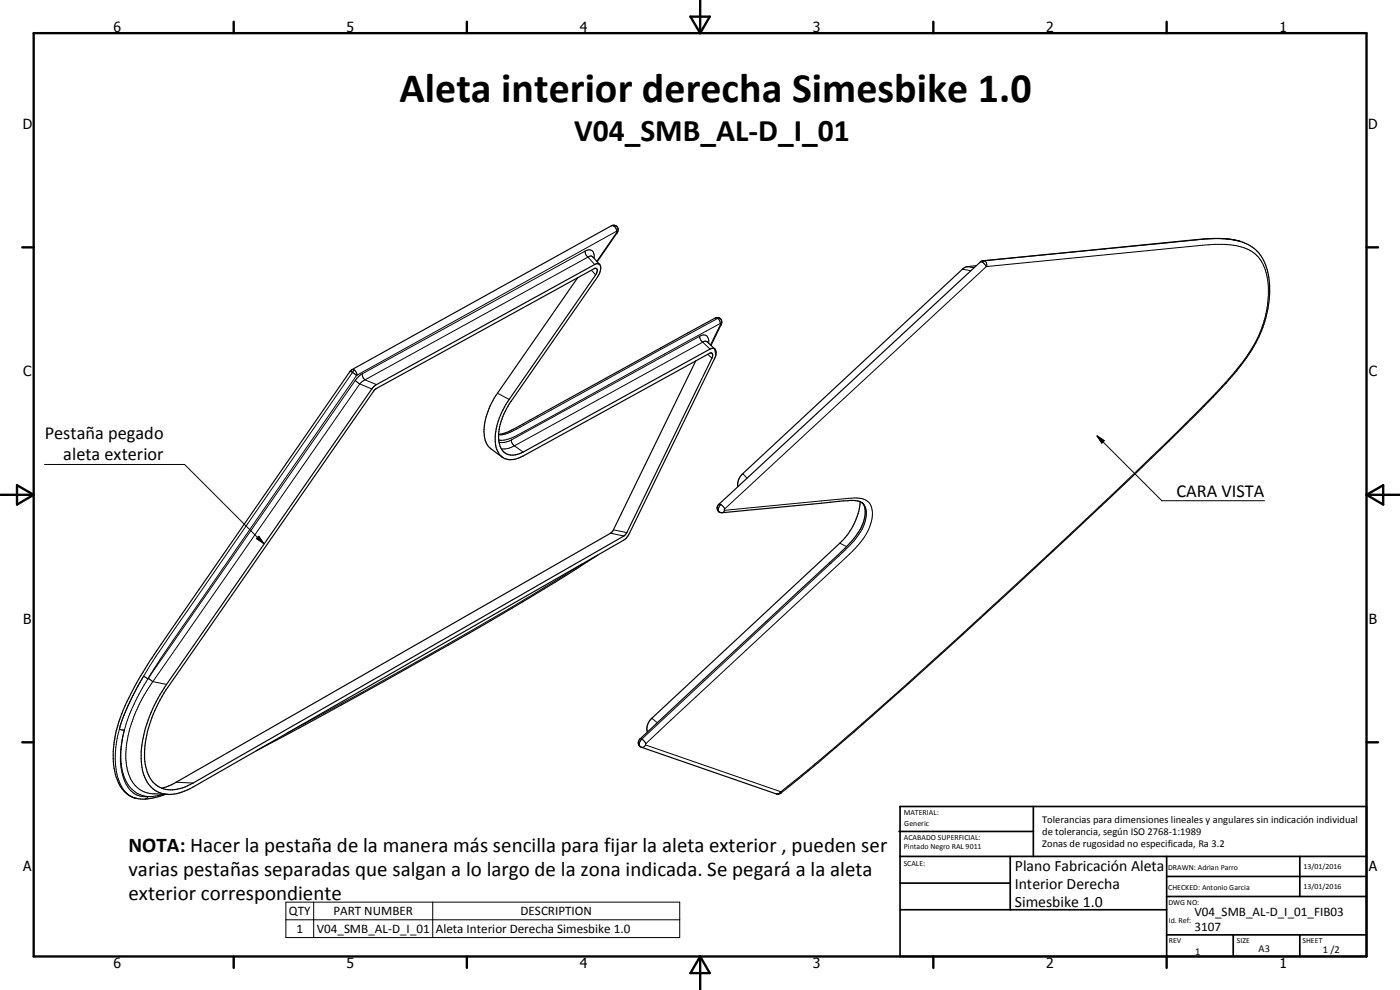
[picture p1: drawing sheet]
<svg xmlns="http://www.w3.org/2000/svg" width="420mm" height="297mm" viewBox="0 0 420 297" stroke-linecap="round" stroke-linejoin="round" font-family="sans-serif">
<g fill="none" stroke="#000" stroke-width=".35">
<path d="M177.9 77l2.1 2.4M179.2 78.5l6-8.7a1.38 1.38 0 0 0 0-1.7 1.38 1.38 0 0 0-1.7-.4l-78.2 43.5-56.9 82a96.9 96.9 0 0 0-12.7 23.2 29.8 29.8 0 0 0-.8 16.8 8.5 8.5 0 0 0 7.3 6.5 18.9 18.9 0 0 0 7.6-1.4M293 79.7l-3 .4-1.2 .7-65.9 61.3a4.3 4.3 0 0 0-1.4 3.9M173.3 83.4l-24 34.6a18.8 18.8 0 0 0-3.8 13.5l.5 1.6 .6 .9 4.1 3.2M112.3 117.1l66-36.5a.62 .62 0 0 1 .8 .1 .62 .62 0 0 1 .1 .7l-.4 1.1-26 37.3a19 19 0 0 0-3.9 14.6 4.8 4.8 0 0 0 7.4 2.8l56.7-31.2a.72 .72 0 0 1 .9 .2 .72 .72 0 0 1-.1 1l-26.2 53.3-129.7 74.4a10.7 10.7 0 0 1-9.9 1.3 9.1 9.1 0 0 1-4.5-7.7 35.4 35.4 0 0 1 7-22.5zM208.8 108.2l-25.2 51.5-131.5 75.4-3.6 1.4M212.2 102.5v.1M212.2 102.6l2.3 2.1M213.4 103.6l3-6.3a1.36 1.36 0 0 0-.1-1.6 1.36 1.36 0 0 0-1.6-.3l-60.7 33.4a11.3 11.3 0 0 1-4.4 1.5M214.5 104.7l-.9-.2-.5 .2-56.1 30.9a4.6 4.6 0 0 1-6.4-.7 10.5 10.5 0 0 1 .1-9.2l2.2-4.5 26.5-38.1a3 3 0 0 0 .5-3.8l-.9-.2-.5 .3-65.5 36-.9 .7-62.1 89.3a38 38 0 0 0-7.6 23.1 10.2 10.2 0 0 0 5.2 9.2 11.5 11.5 0 0 0 10.2-1.5l129.6-74.3 1.5-1.8 25.5-52.4 .4-1.2M214.5 104.7l.3 .6v1.2M214.5 104.7l.3 1.8"/>
<path d="M215.6 151.5l78.9-73.1 64.3-6.5a30.7 30.7 0 0 1 14.1 .7 12 12 0 0 1 7.9 10.6 35.1 35.1 0 0 1-8.4 26.5l-.6 .7a148.3 148.3 0 0 1-13 14.1 2681.5 2681.5 0 0 1-105.2 97.4l-5.5 4.7a178.6 178.6 0 0 1-14.3 11.7l-.8-.1-40.5-14a1.4 1.4 0 0 1-1-1.4l.6-1.1 59.1-54.9a29.8 29.8 0 0 0 7.1-8.3l1-2.5a7.7 7.7 0 0 0 .2-3.9 3 3 0 0 0-3.2-1.9l-3.1 .1-36.5 3.5a1.4 1.4 0 0 1-1.4-.8 1.4 1.4 0 0 1 .3-1.5zM258.1 150.5a19.1 19.1 0 0 1-6.1 12.5l-56.4 52.5a4 4 0 0 0-1.3 4.1M179.5 166.5l-9.7 6.2-16.1 9.8a2054.2 2054.2 0 0 1-70.4 39.4l-6.4 3.4M46.2 238.2l4.2 .1"/>
</g>
<g fill="none" stroke="#000" stroke-width=".3">
<path d="M175.6 75.4l-66.9 36.8M175.6 75.4a1.7 1.7 0 0 1 2-.2 1.7 1.7 0 0 1 .7 1.9v.4M175.6 75.4l.1 .7 .8 1M176.5 77.1l-67 36.9M176.5 77.1l2 2.3M177.9 77l-.5-.2-.9 .3M183.5 67.7l.7 .1M184.2 67.8l.7 .9 .1 .7M184.9 67.8h-.7M185 69.4l-77.9 43.2M185.1 69.3l-.1 .1M185.1 69.3h.1"/>
<path d="M185.1 69.7l.1 .1M185.1 69.3v.4M185.1 69.7l-6 8.7M185.2 69.8h.1M294.2 78.6l.6 .1M294.8 78.7l1.2 1.3M295.1 78.2h.3M295.4 78.2l.5 .5 .2 1.3M295.4 78.2l-.6 .5M296.1 80h-.1M296.1 80l61-6a48.4 48.4 0 0 1 13.9-.3 11.1 11.1 0 0 1 9.5 10.7l.1 4a34.8 34.8 0 0 1-8.3 21l-2.7 3.3a675 675 0 0 1-39.8 39.4l-39.4 36.6-19.9 18a766.5 766.5 0 0 1-36.1 30.8M368 71.7h.2"/>
<path d="M368.2 71.7l3.1 .5M368.2 71.7l-6.8 .1-66 6.4M371.3 72.2l1 .3M371.3 72.2l1 .2M177.5 81.1l1.3 1.4M214.7 95.4a1.38 1.38 0 0 1 1.4 1.7M216.1 95.5h-.7l-4.2 2.3-58 31.9a6.1 6.1 0 0 1-3.6 .7M216.1 97.1l-58.5 32.2a16.9 16.9 0 0 1-7.3 2.8l-.6-.1M216.1 97.1h.2M216.2 97.3h.2M216.2 97.3l-3 6.2M216.3 97.1h.1"/>
<path d="M216.3 97.1l-.1 .2M216.4 97.3h.1M288.8 80.8l2.6 .4M290.3 80l2 .3M296 80l-78.5 72.7M105.1 111.4l.7 .4M105.6 110.9l.7 .1M105.8 111.8l-55.1 79.3-3.9 5.8-3.7 6M105.8 111.8l1.2 .8M106.3 111l-.5 .8M106.3 111l.7 .9 .1 .7M106.6 114.1l-62.1 89.4"/>
<path d="M106.6 114.1l1.4 1.1M107 112.6l-55 79.5-7.6 11.6M107.1 112.6h-.1M108 115.2l-62.1 89.3M108 115.2l3.6 1.5M108.7 112.2l-.9 .6-1.2 1.3M108.7 112.2l.1 .7 .7 1.1M109.5 114l-1.5 1.2M109.5 114l3.5 1.4M149.3 118l3.5 1.8M210 100.9l-56.5 31.1M210 100.9a1.66 1.66 0 0 1 2-.2 1.66 1.66 0 0 1 .7 1.9v.4"/>
<path d="M210 100.9l.1 .7 .8 1.1M210.9 102.7l-56.5 31.1M210.9 102.7l2.2 2M212.2 102.6l-.7-.2-.6 .3M212.4 106.3l1.2 1.2M13.4 139.4h42l23.7 23.6M153.5 132l-2 .7h-1.7M153.5 132l.1 .7 .8 1.1M154.4 133.8a6.3 6.3 0 0 1-4 .9M154.4 133.8l2.6 1.8M329.3 130.8l2.1 1.4-.7 .7zM329.3 130.8l19.4 19.4h30.8"/>
<path d="M183.2 160l4 .8M184.1 159l4 .8M215.8 151.3l.6 .1M216.4 151.4l.7 .6 .4 .7M216.4 151.4a1.52 1.52 0 0 0-.6 2.2M217.5 153.1l-.4 .6-.4 .1M217.5 153.1l37.2-3.6a7.1 7.1 0 0 1 6.1 1.2 7.4 7.4 0 0 1 .2 7.5 21.7 21.7 0 0 1-5.1 7.2l-62.1 57.7M217.5 152.8h-.1M217.5 152.7v.4M222.9 142.1l1.3 1.4M258.6 150.8a4.9 4.9 0 0 1 1.1 5.6l-.8 2.1-.8 1.3a31.1 31.1 0 0 1-6.3 7l-59.2 55a1.57 1.57 0 0 0-.5 2.2l.1 .1M77 161.6l.7-.7 1.4 2.1z"/>
<path d="M174.8 169.2l-2.8 1.7a1528.3 1528.3 0 0 1-85.7 49M252 163l2.1 1M35.8 218.8a24.5 24.5 0 0 0 .4 16.6 6.9 6.9 0 0 0 4.6 4.1M35.8 218.8l1.5 .2M37.2 214.7l-1.4 4.1M37.3 219l-.2 1M37.3 219a23.9 23.9 0 0 0 .5 16.2 6.3 6.3 0 0 0 6.6 3.8M37.6 213.7l-.4 1M38.5 211.6l-1.3 3.1M38.5 211.6l-.5 1M38.9 210.7l-.4 .9M39.9 208.7l-1 2"/>
<path d="M41.5 205.7l-.6 1M42 204.8l-3.1 5.9M42 204.8l-.6 .9M43.1 202.9l1.3 .8M43.1 202.9l-1.1 1.9M44.4 203.7l-.6 .9a55.1 55.1 0 0 0-6.5 14.4M44.5 203.5l-.1 .2M44.5 203.5l1.4 1M45.9 204.5a40.6 40.6 0 0 0-8.2 23 11.9 11.9 0 0 0 4.2 9.4 8.6 8.6 0 0 0 4.3 1.3M45.9 204.5l4.1 .9M195.6 215.5l1.7 1.3M36.7 222a18.2 18.2 0 0 0 2.1 13.9 7.6 7.6 0 0 0 5.6 3.1"/>
<path d="M37.1 220l-.3 1M44.4 239l-.4 .6-.5 .2M48.9 238.3l-1.7 .5-2.8 .2M52.9 234.7l5 .2M192.1 221.7a1.98 1.98 0 0 1 1.7 1.4M193.7 223.5h.1M193.7 223.5l-.4 .6-.8 .1M193.7 223.3h.1M193.7 223.5l40.6 14M193.8 223.1l-.1 .4M234.3 237.5l-.5 .6-.8 .1M234.4 237.5l-.1 .5"/>
<path d="M234.4 237.5h-.1M85.8 270.7h118.2v10.6h-118.2zM85.8 276h118.2M94.1 270.7v10.6M129.9 270.7v10.6"/>
</g>
<g fill="none" stroke="#000" stroke-width=".71">
<path d="M10.1 9.9h400v277.1h-400zM70.1 6.5v3.4M140.1 6.5v3.4M207.2 5h5.8l-2.9 4.9zM210.1 0v9.9M280.1 6.5v3.4M350.1 6.5v3.4M6.7 74.2h3.4M410.1 74.2h3.5M.1 148.5h10M5.1 145.6l5 2.9-5 2.9zM410.1 148.5h10"/>
<path d="M410.1 148.5l5-2.9v5.8zM6.7 222.7h3.4M410.1 222.7h3.5M70.1 287v3.4M140.1 287v3.4M210.1 287v10M210.1 287l2.9 5h-5.8zM280.1 287v3.4M350.1 287v3.4"/>
</g>
<g fill="none" stroke="#000" stroke-width=".51">
<path d="M269.8 249.5h40.3M270.1 242h140v45h-140zM270.1 257h140M303.2 257v16M310.1 242v15M350.1 257v30M390.1 257v12M270.1 265h33.1M270.1 273h80M350.1 269h60M350.1 263h60M350.1 280.5h60"/>
<path d="M370.1 280.5v6.5M390.1 280.5v6.5"/>
</g>
<path d="M329.3 130.8l2.1 1.4-.7 .7zM77 161.6l.7-.7 1.4 2.1z" fill="#000"/>
<text font-size="12.6" x="119.9" y="30.5">Aleta interior derecha Simesbike 1.0</text>
<text font-size="9.4" x="172.3" y="42.2">V04_SMB_AL-D_I_01</text>
<g font-size="6.3">
<text x="38.6" y="255.7">NOTA: Hacer la pestaña de la manera más sencilla para fijar la aleta exterior , pueden ser</text>
<text x="38.6" y="262.8">varias pestañas separadas que salgan a lo largo de la zona indicada. Se pegará a la aleta</text>
<text x="38.6" y="270">exterior correspondiente</text>
</g>
<g font-size="5.5">
<text x="13.4" y="131.8">Pestaña pegado</text>
<text x="19" y="138.1">aleta exterior</text>
<text x="353" y="149">CARA VISTA</text>
</g>
<g font-size="4.7">
<text x="304.6" y="261.2">Plano Fabricación Aleta</text>
<text x="304.6" y="266.6">Interior Derecha</text>
<text x="304.6" y="272">Simesbike 1.0</text>
</g>
<g font-size="4.2">
<text x="34" y="9.6">6</text>
<text x="104" y="9.6">5</text>
<text x="174" y="9.6">4</text>
<text x="244" y="9.6">3</text>
<text x="314" y="9.6">2</text>
<text x="384" y="9.6">1</text>
<text x="6.8" y="38.7">D</text>
<text x="410.6" y="38.7">D</text>
<text x="7" y="112.9">C</text>
<text x="410.8" y="112.9">C</text>
<text x="7" y="187.1">B</text>
<text x="410.8" y="187.1">B</text>
<text x="7" y="261.4">A</text>
<text x="410.8" y="261.4">A</text>
<text x="34" y="290.4">6</text>
<text x="104" y="290.4">5</text>
<text x="174" y="290.4">4</text>
<text x="244" y="290.4">3</text>
<text x="314" y="290.4">2</text>
<text x="384" y="290.4">1</text>
</g>
<g font-size="3.9">
<text x="86.7" y="274.6">QTY</text>
<text x="100.1" y="274.6">PART NUMBER</text>
<text x="156.2" y="274.6">DESCRIPTION</text>
<text x="358.5" y="275">V04_SMB_AL-D_I_01_FIB03</text>
<text x="89" y="279.9">1</text>
<text x="95.1" y="279.9">V04_SMB_AL-D_I_01</text>
<text x="130.8" y="280">Aleta Interior Derecha Simesbike 1.0</text>
<text x="358.5" y="279.4">3107</text>
</g>
<g font-size="3.1">
<text x="312.7" y="246.8">Tolerancias para dimensiones lineales y angulares sin indicación individual</text>
<text x="312.7" y="250.4">de tolerancia, según ISO 2768-1:1989</text>
<text x="312.7" y="254">Zonas de rugosidad no especificada, Ra 3.2</text>
<text x="358.7" y="286.5">1</text>
<text x="377.7" y="285.6">A3</text>
<text x="397" y="285.9">1 /2</text>
</g>
<g font-size="2.4">
<text x="271.2" y="244.4">MATERIAL:</text>
<text x="271.3" y="252">ACABADO SUPERFICIAL:</text>
<text x="271.4" y="247.9">Generic</text>
<text x="271.3" y="254.6">Pintado Negro RAL 9011</text>
<text x="271.2" y="259.7">SCALE:</text>
<text x="350.6" y="261">DRAWN: Adrian Parro</text>
<text x="391.2" y="260.6">13/01/2016</text>
<text x="350.6" y="267">CHECKED: Antonio Garcia</text>
<text x="391.2" y="266.7">13/01/2016</text>
<text x="350.6" y="271.4">DWG NO:</text>
<text x="350.8" y="276.9">Id. Ref:</text>
<text x="350.8" y="282.8">REV</text>
<text x="371.2" y="282.9">SIZE</text>
<text x="390.9" y="282.9">SHEET</text>
</g>
</svg>
